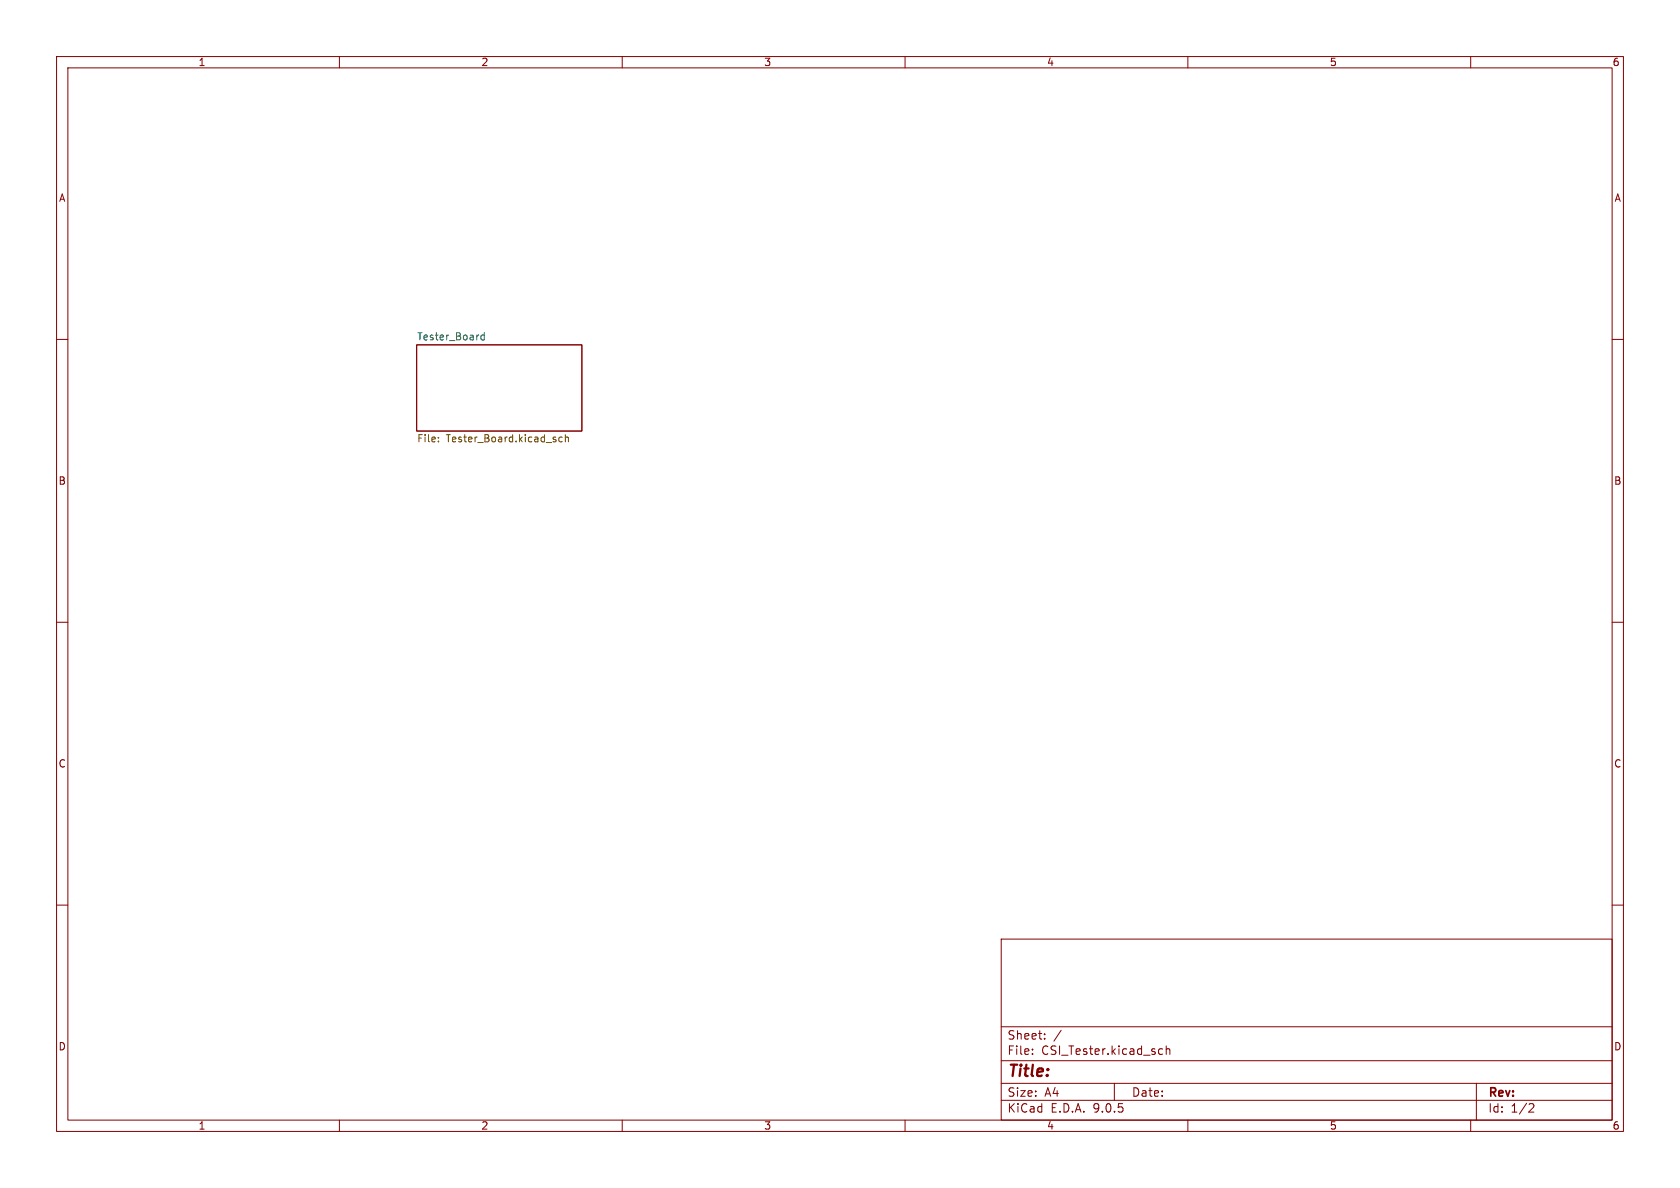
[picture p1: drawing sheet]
<svg xmlns="http://www.w3.org/2000/svg" width="297mm" height="210mm" viewBox="0 0 297 210" stroke-linecap="round" stroke-linejoin="round" font-family="sans-serif">
<g fill="none" stroke="#840000" stroke-width=".18">
<path d="M10 10h277v190h-277zM12 12h273v186h-273zM60 10v2M110 10v2M160 10v2M210 10v2M260 10v2M10 60h2M73.7 61h29.2v15.2h-29.2zM285 60h2M10 110h2M285 110h2"/>
<path d="M10 160h2M177 166h108v32h-108zM285 160h2M60 198v2M110 198v2M160 198v2M177 194.5h108M177 191.5h108M177 187.5h108M177 181.5h108M182.5 186.3v.1M182.5 185.5v.1"/>
<path d="M184.7 183.6v.1M184.7 182.8v.1M187.6 182.1l-1.3 2M197 191.5v3M205.1 185.4l.4 .1M205.5 186.3l-.4 .1M206.2 185.5l.2-.1 .3 .1 .1 .9M206.2 184.9v1.5M210 198v2M260 198v2M261 191.5v6.5M270.5 195.1l.5 .1 .2 .3-1 1.1h1"/>
</g>
<path d="M85.6 58.8v1.3M85.6 59.3l-.3-.1-.3 .3 .1 .5h.5" fill="none" stroke="#006464" stroke-width=".18"/>
<path d="M77.5 78v.1M77.5 77.3v.1M99.4 77.3h-.4l-.2 .2 .1 .5h.5M99.9 77.4l.2-.1h.3l.1 .8M99.9 76.8v1.3" fill="none" stroke="#725600" stroke-width=".18"/>
<text font-size="2.8" fill="#840000" x="178" y="190.9">Title:</text>
<g font-size="2.1" fill="#840000">
<text x="178" y="184">Sheet:</text>
<text x="178" y="186.7">File:</text>
<text x="184.1" y="186.7">CSI_Tester.kicad_sch</text>
<text x="178" y="196.9">KiCad</text>
<text x="178" y="194.1">Size:</text>
<text x="184.7" y="194.1">A4</text>
<text x="185.7" y="196.9">E.D.A.</text>
<text x="193.3" y="196.9">9.0.5</text>
<text x="200" y="194.1">Date:</text>
<text x="263" y="194.3">Rev:</text>
<text x="263" y="196.9">Id:</text>
<text x="267.1" y="196.9">1/2</text>
</g>
<g font-size="1.8" fill="#840000">
<text x="35" y="11.9">1</text>
<text x="85" y="11.9">2</text>
<text x="135" y="11.9">3</text>
<text x="185" y="11.9">4</text>
<text x="235" y="11.9">5</text>
<text x="285" y="11.9">6</text>
<text x="10.3" y="35.9">A</text>
<text x="285.3" y="35.9">A</text>
<text x="10.3" y="85.9">B</text>
<text x="285.3" y="85.9">B</text>
<text x="10.3" y="135.9">C</text>
<text x="285.3" y="135.9">C</text>
<text x="10.3" y="185.9">D</text>
<text x="285.3" y="185.9">D</text>
<text x="35" y="199.9">1</text>
<text x="85" y="199.9">2</text>
<text x="135" y="199.9">3</text>
<text x="185" y="199.9">4</text>
<text x="235" y="199.9">5</text>
<text x="285" y="199.9">6</text>
</g>
<text font-size="1.8" fill="#006464" x="73.7" y="60.2">Tester_Board</text>
<g font-size="1.8" fill="#725600">
<text x="73.7" y="78.5">File:</text>
<text x="78.9" y="78.5">Tester_Board.kicad_sch</text>
</g>
</svg>
